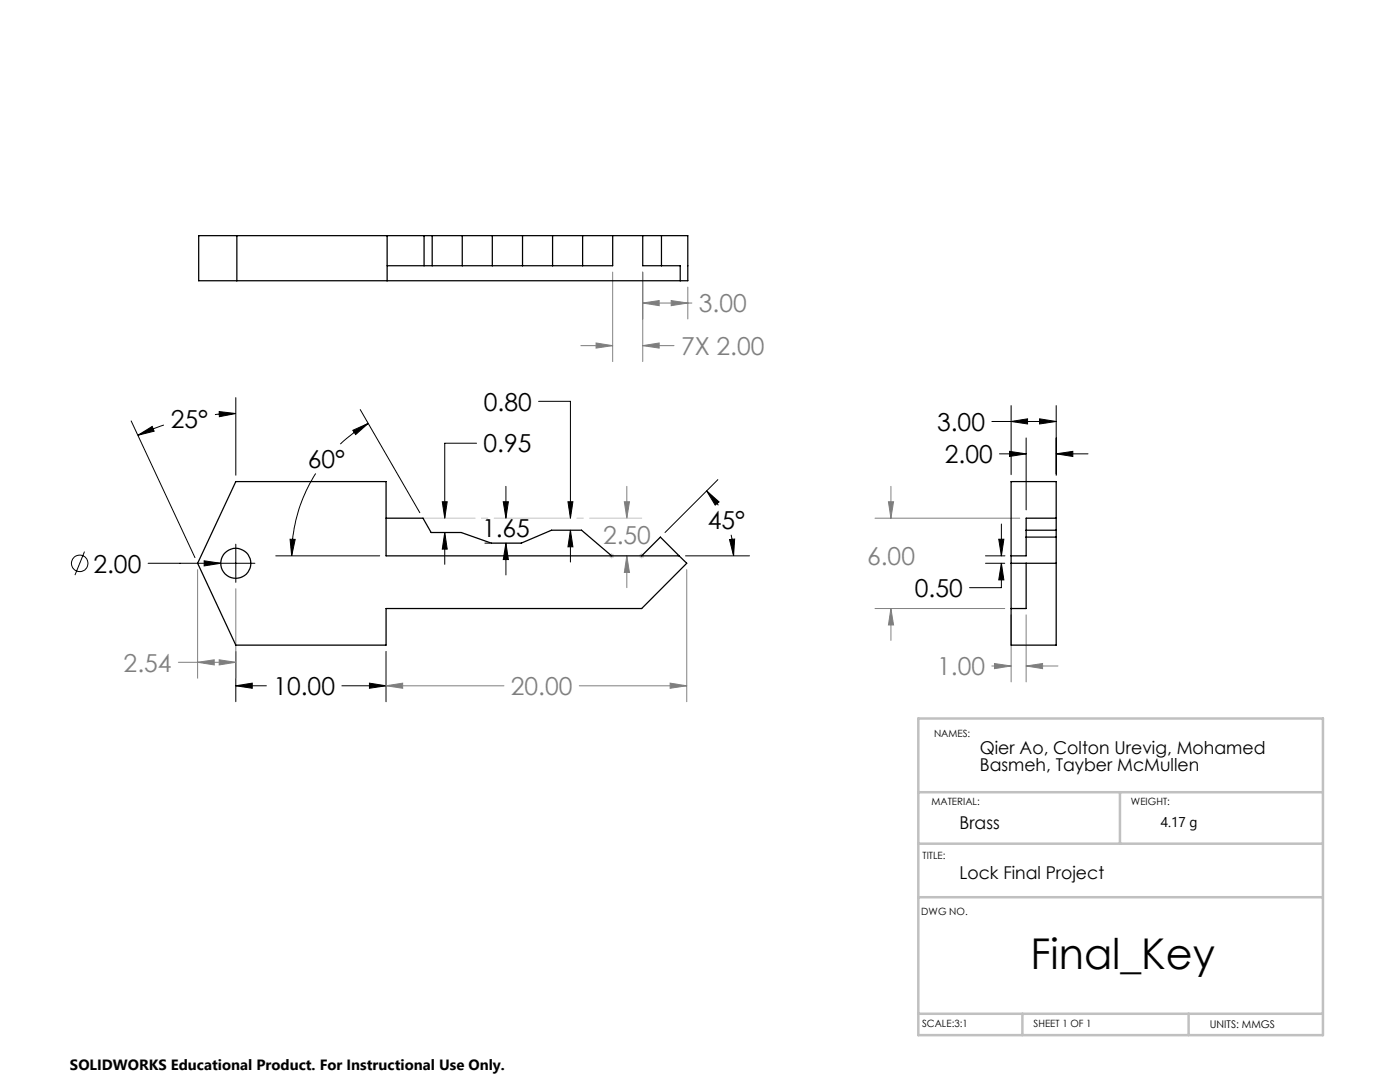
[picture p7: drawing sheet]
<svg xmlns="http://www.w3.org/2000/svg" width="279mm" height="216mm" viewBox="0 0 279 216" stroke-linecap="round" stroke-linejoin="round" font-family="sans-serif">
<g fill="none" stroke="#000" stroke-width=".2">
<path d="M47.1 79.3v15.5M26.2 84l12.7 27.3M27.5 86.9l2.9-1.8 .4 .9zM32.7 84.8l-5.2 2.1M43.7 82.1l3.4 .4-3.3 .6zM47.1 82.5l-4.2 .2M63 94.5a30.7 30.7 0 0 0-4.8 16.4M70.4 85.9l3.1-1.4-2.5 2.2zM71.9 81.7l11.9 20.6M73.5 84.5a28.5 28.5 0 0 0-5.6 4.1M95.1 88.4h-6.3v15M101 97v6.4"/>
<path d="M107.5 80.1h6.3v23.3M141 97.9l2.5 2.3-.8 .6zM141 97.9l1.3 1.4 1.1 1.5M143.3 95.7l-10.6 10.6M197.9 84.1h12.9M199.5 90.6h5.3M201.5 90.1l3.3 .5-3.3 .5zM201.8 84.1l3.3-.5v1zM201.8 80.9v13.8M204.8 87.4v14.3M207.5 83.6l3.3 .5-3.3 .5zM210.8 90.6l3.3-.5v1z"/>
<path d="M210.8 80.9v14M210.8 90.6h6.3M16.9 110.1l-1.9 4.7M29.6 112.4h21.3M40.7 111.9l3.4 .5-3.4 .5zM47.1 108.6v7.6M55 110.9h20.8M57.9 107.6h1l-.7 3.3zM88.3 100.1h1l-.5 3.3zM88.8 106.3l.5 3.3h-1zM88.8 106.3v6.3M96.8 108.4h1"/>
<path d="M100.4 100.1h1.1l-.5 3.3zM101 108.4l.5 3.3h-1.1zM101 108.4v6.3M113.3 100.1h1l-.5 3.3zM113.8 105.8l.5 3.3h-1zM113.8 105.8v6.3M136.8 110.9h12.8M145.6 107.7l1-.1-.2 3.3zM145.9 106.7l.4 2.6 .1 1.6M196.7 112.4h3.8M196.7 110.9h3.9M199.3 107.6h1l-.5 3.3z"/>
<path d="M199.8 112.4l.5 3.3h-1zM199.8 112.4v4.9h-6.3M199.8 104.6v6.3M47.1 136.8l3.2-.5v1zM47.1 130v10M47.1 136.8h6.1M68.2 136.8h8.8M73.7 136.3l3.3 .5-3.3 .5zM77 130v10"/>
<circle cx="15.9" cy="112.4" r="1.66"/>
</g>
<g fill="none" stroke="#808080" stroke-width=".2">
<path d="M122.3 54.3v17.8M128.3 54.3v17.8M133.9 60l3.4 .5-3.4 .5zM137.3 57.3v6.3M115.9 69h6.4M119 68.4l3.3 .6-3.3 .5zM128.3 60.5l3.3-.5v1zM128.3 69l3.3-.6v1.1zM128.3 60.5h9.8M128.3 69h6.2M125.1 97v6.4M177.8 97v6.4"/>
<path d="M39.4 113.7v21.6M47.1 117.5v17.8M124.6 100.1h1l-.5 3.3zM125.1 110.9l.5 3.3h-1zM125.1 110.9v6.4M137.1 113.7v26.3M174.6 103.4h28.9M177.3 100.1h1l-.5 3.3zM35.6 132.2h11.5M39.4 132.2l3.4-.5v1zM43.7 131.7l3.4 .5-3.4 .5zM77 136.8l3.4-.5v1z"/>
<path d="M77 130v10M77 136.8h23.6M115.6 136.8h21.5M133.7 136.3l3.4 .5-3.4 .5zM174.6 121.4h25.9M177.8 121.4l.5 3.3h-1zM177.8 121.4v6.4M197.9 132.9h3.9M198.5 132.4l3.3 .5-3.3 .5zM201.8 122.7v13.4M204.8 132.9l3.3-.5v1zM204.8 122.7v13.4"/>
<path d="M204.8 132.9h6.3"/>
</g>
<path d="M121.6 110.9h1M121.7 110.6l.7 .7M122.1 110.4v1M122.4 110.6l-.7 .7M127.6 110.9h1M127.7 110.6l.7 .7M128.1 110.4v1M128.4 110.6l-.7 .7" fill="none" stroke="#c0c0c0" stroke-width=".2"/>
<path d="M84.4 103.4h43.7" fill="none" stroke="#c0c0c0" stroke-width=".2" stroke-dasharray="15.2 1.3 1.3 1.3" stroke-dashoffset="4.8"/>
<path d="M183.3 143.4h80.7v63.2h-80.7zM183.3 158.1h80.5M223.5 158.1v10.2M183.3 168.3h80.5M183.3 179h80.7M183.3 202.3h80.7M204 202.3v4.3M237.2 202.3v4.3" fill="none" stroke="#c0c0c0" stroke-width=".5"/>
<path d="M124.6 100.1h1l-.5 3.3zM125.1 110.9l.5 3.3h-1z" fill="#808080"/>
<path d="M47.1 136.8l3.2-.5v1zM73.7 136.3l3.3 .5-3.3 .5zM43.7 82.1l3.4 .4-3.3 .6zM27.5 86.9l2.9-1.8 .4 .9zM40.7 111.9v1l3.4-.5zM145.6 107.7l1-.1-.2 3.3zM141 97.9l2.5 2.3-.8 .6zM113.3 100.1h1l-.5 3.3zM113.8 105.8l.5 3.3h-1zM100.4 100.1h1.1l-.5 3.3zM101 108.4l.5 3.3h-1.1zM88.3 100.1h1l-.5 3.3zM88.8 106.3l.5 3.3h-1zM70.4 85.9l3.1-1.4-2.5 2.2zM57.9 107.6h1l-.7 3.3zM207.5 83.6l3.3 .5-3.3 .5zM201.8 84.1l3.3-.5v1zM201.5 90.1l3.3 .5-3.3 .5zM210.8 90.6l3.3-.5v1zM199.3 107.6h1l-.5 3.3zM199.8 112.4l.5 3.3h-1z" fill="#000"/>
<path d="M39.4 132.2l3.4-.5v1zM43.7 131.7l3.4 .5-3.4 .5zM77 136.8l3.4-.5v1zM133.7 136.3l3.4 .5-3.4 .5zM177.3 100.1h1l-.5 3.3zM177.8 121.4l.5 3.3h-1zM204.8 132.9l3.3-.5v1zM198.5 132.4l3.3 .5-3.3 .5zM128.3 60.5l3.3-.5v1zM133.9 60l3.4 .5-3.4 .5zM128.3 69l3.3-.6v1.1zM119 68.4l3.3 .6-3.3 .5z" fill="#808080"/>
<g fill="none" stroke="#000" stroke-width=".25">
<path d="M39.7 47h97.6v9h-97.6zM47.3 47v9M77.3 47v9M84.6 47v6M86.3 47v6M92.3 47v6M98.2 47v6M104.3 47v6M110.3 47v6M116.3 47v6M122.3 47v6h-45M128.3 47v6h7.4v3"/>
<path d="M132 47v6M47.1 96.1h29.9v14.8h58.5l1.6 1.5-9 9h-51.1v7.3h-29.9l-7.7-16.3zM201.8 96.1h9v32.6h-9zM77 103.4h7.4l1.6 2.9h6l6 2.1h6l6.1-2.6h6l6 5.1M128.1 110.9l3.7-3.7 3.7 3.7M201.8 112.4h9M204.8 112.4v9h-3M204.8 105.8h6M204.8 107.2h6M210.8 103.4h-6v7.5h-3"/>
<circle cx="47.1" cy="112.4" r="3"/>
</g>
<text font-size="8.5" x="205.6" y="193.3">Final_Key</text>
<g font-size="4.9" fill="#808080">
<text x="139.5" y="62.3">3.00</text>
<text x="135.9" y="70.8">7X 2.00</text>
<text x="120.3" y="108.6">2.50</text>
<text x="173" y="112.7">6.00</text>
<text x="24.7" y="134">2.54</text>
<text x="187" y="134.7">1.00</text>
<text x="102" y="138.7">20.00</text>
</g>
<g font-size="4.9">
<text x="96.6" y="81.9">0.80</text>
<text x="34.1" y="85.3">25°</text>
<text x="187" y="85.9">3.00</text>
<text x="61.4" y="93.4">60°</text>
<text x="96.5" y="90.3">0.95</text>
<text x="188.6" y="92.4">2.00</text>
<text x="96.2" y="107.2">1.65</text>
<text x="141.2" y="105.6">45°</text>
<text x="18.6" y="114.3">2.00</text>
<text x="182.6" y="119.1">0.50</text>
<text x="54.6" y="138.7">10.00</text>
</g>
<g font-size="3.5">
<text x="195.5" y="150.4">Qier Ao, Colton Urevig, Mohamed</text>
<text x="195.5" y="153.9">Basmeh, Tayber McMullen</text>
<text x="191.5" y="165.5">Brass</text>
<text x="191.5" y="175.3">Lock Final Project</text>
</g>
<text font-size="3" x="14" y="213.5">SOLIDWORKS Educational Product. For Instructional Use Only.</text>
<text font-size="2.8" x="231.6" y="164.9">4.17 g</text>
<text font-size="2.1" x="241.4" y="205">UNITS: MMGS</text>
<g font-size="2">
<text x="186.4" y="147.1">NAMES:</text>
<text x="185.9" y="160.7">MATERIAL:</text>
<text x="225.7" y="160.7">WEIGHT:</text>
<text x="184.1" y="171.5">TITLE:</text>
<text x="183.9" y="182.6">DWG NO.</text>
<text x="184" y="205">SCALE:3:1</text>
<text x="206.3" y="205">SHEET 1 OF 1</text>
</g>
</svg>
